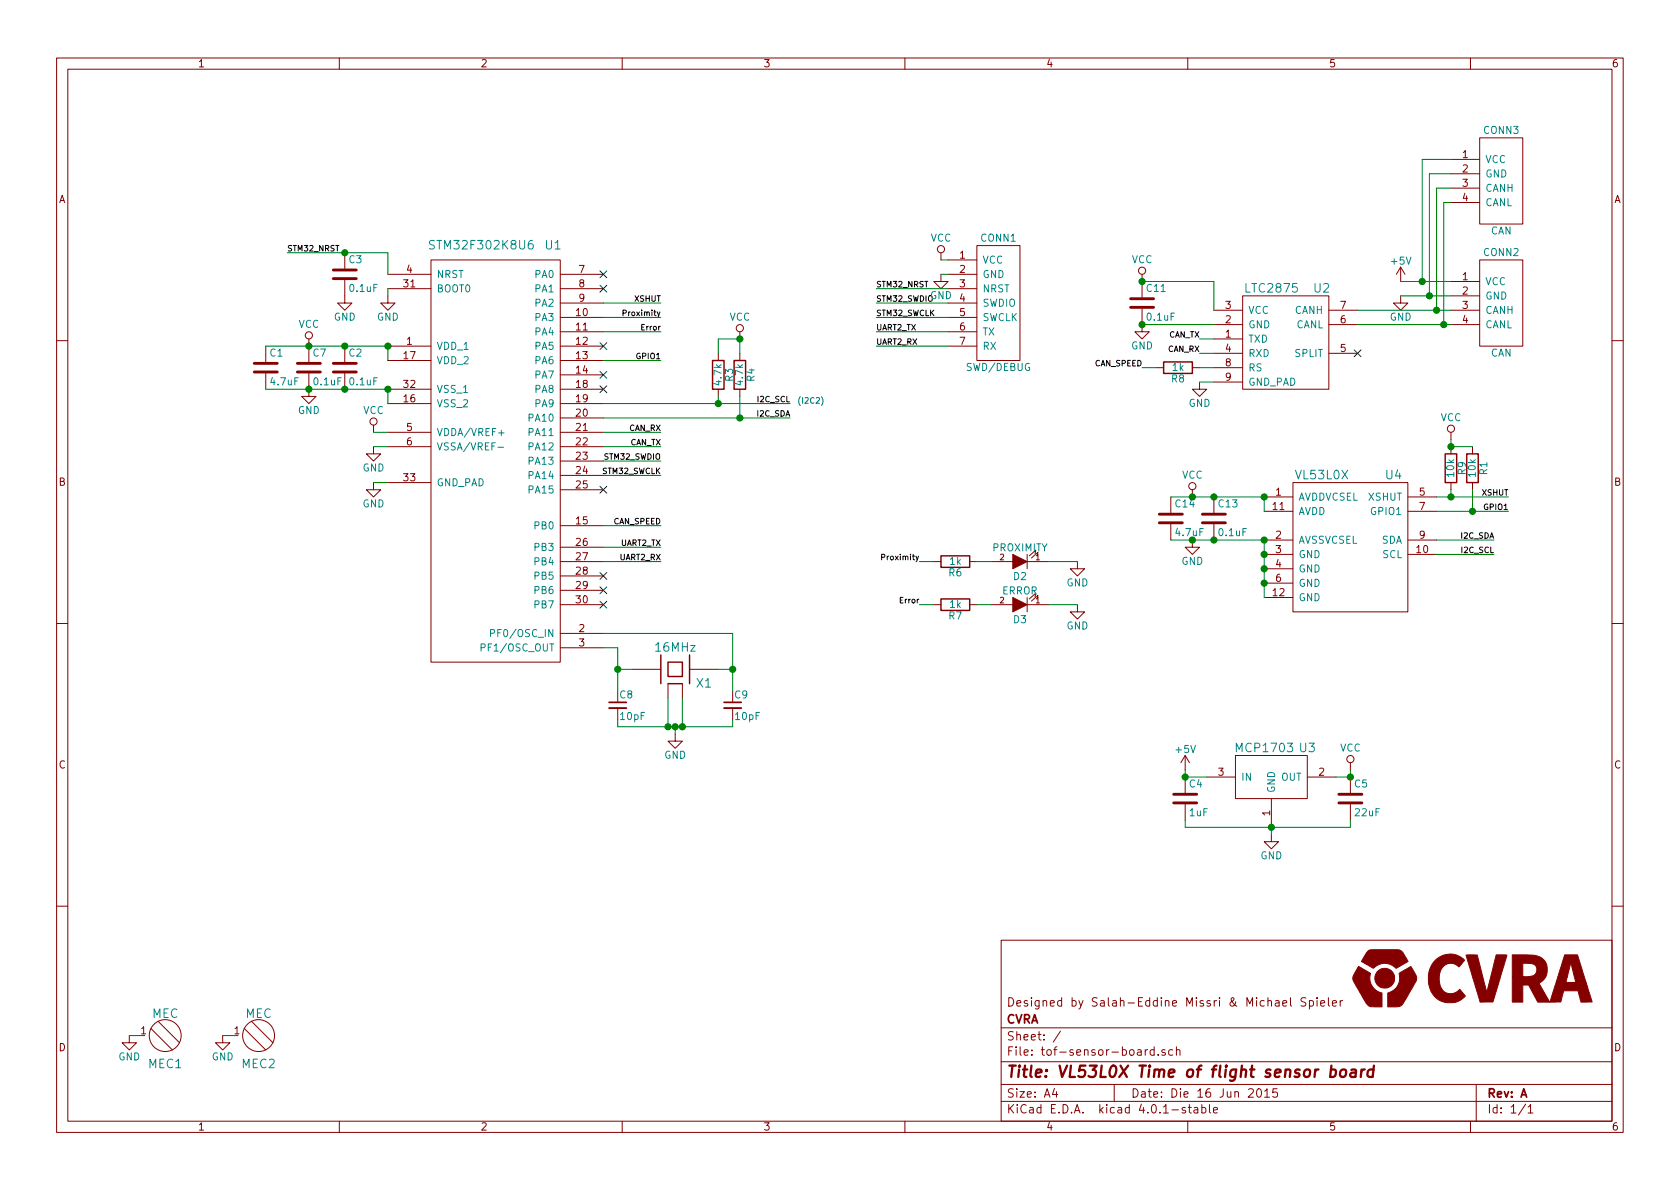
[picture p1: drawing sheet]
EESchema Schematic File Version 2
LIBS:power
LIBS:device
LIBS:transistors
LIBS:conn
LIBS:linear
LIBS:regul
LIBS:74xx
LIBS:cmos4000
LIBS:adc-dac
LIBS:memory
LIBS:xilinx
LIBS:microcontrollers
LIBS:dsp
LIBS:microchip
LIBS:analog_switches
LIBS:motorola
LIBS:texas
LIBS:intel
LIBS:audio
LIBS:interface
LIBS:digital-audio
LIBS:philips
LIBS:display
LIBS:cypress
LIBS:siliconi
LIBS:opto
LIBS:atmel
LIBS:contrib
LIBS:valves
LIBS:_antenna
LIBS:_audio
LIBS:_charge-pump-regulators
LIBS:Comp2014
LIBS:_connectors
LIBS:cvra
LIBS:_div
LIBS:_ic
LIBS:IRF
LIBS:_linear-regulators
LIBS:Mec
LIBS:_motor_drivers
LIBS:National
LIBS:phoenix
LIBS:_power
LIBS:_sensors
LIBS:_stm32
LIBS:_wireless
LIBS:logo
LIBS:tof-sensor-board-cache
EELAYER 25 0
EELAYER END
$Descr A4 11693 8268
encoding utf-8
Sheet 1 1
Title "VL53L0X Time of flight sensor board"
Date "Die 16 Jun 2015"
Rev "A"
Comp "CVRA"
Comment1 "Designed by Salah-Eddine Missri & Michael Spieler"
Comment2 ""
Comment3 ""
Comment4 ""
$EndDescr
$Comp
L C_Small C8
U 1 1
P 4300 4900
F 0 "C8" H 4310 4970 50  0000 L CNN
F 1 "10pF" H 4310 4820 50  0000 L CNN
F 2 "Capacitors_SMD:C_0402" H 4300 4900 60  0001 C CNN
F 3 "" H 4300 4900 60  0000 C CNN
	1    4300 4900
	1    0    0    -1  
$EndComp
$Comp
L C_Small C9
U 1 1
P 5100 4900
F 0 "C9" H 5110 4970 50  0000 L CNN
F 1 "10pF" H 5110 4820 50  0000 L CNN
F 2 "Capacitors_SMD:C_0402" H 5100 4900 60  0001 C CNN
F 3 "" H 5100 4900 60  0000 C CNN
	1    5100 4900
	1    0    0    -1  
$EndComp
$Comp
L GND #PWR01
U 1 1
P 4700 5100
F 0 "#PWR01" H 4700 4850 50  0001 C CNN
F 1 "GND" H 4700 4950 50  0000 C CNN
F 2 "" H 4700 5100 60  0000 C CNN
F 3 "" H 4700 5100 60  0000 C CNN
	1    4700 5100
	1    0    0    -1  
$EndComp
$Comp
L GND #PWR02
U 1 1
P 2700 2050
F 0 "#PWR02" H 2700 1800 50  0001 C CNN
F 1 "GND" H 2700 1900 50  0000 C CNN
F 2 "" H 2700 2050 60  0000 C CNN
F 3 "" H 2700 2050 60  0000 C CNN
	1    2700 2050
	1    0    0    -1  
$EndComp
Text Label 4600 3000 2    39   ~ 0
CAN_RX
Text Label 4600 3100 2    39   ~ 0
CAN_TX
$Comp
L C C2
U 1 1
P 2400 2550
F 0 "C2" H 2425 2650 50  0000 L CNN
F 1 "0.1uF" H 2425 2450 50  0000 L CNN
F 2 "Capacitors_SMD:C_0402" H 2438 2400 30  0001 C CNN
F 3 "" H 2400 2550 60  0000 C CNN
	1    2400 2550
	1    0    0    -1  
$EndComp
$Comp
L VCC #PWR03
U 1 1
P 2600 3000
F 0 "#PWR03" H 2600 2850 50  0001 C CNN
F 1 "VCC" H 2600 3150 50  0000 C CNN
F 2 "" H 2600 3000 60  0000 C CNN
F 3 "" H 2600 3000 60  0000 C CNN
	1    2600 3000
	1    0    0    -1  
$EndComp
$Comp
L GND #PWR04
U 1 1
P 2600 3100
F 0 "#PWR04" H 2600 2850 50  0001 C CNN
F 1 "GND" H 2600 2950 50  0000 C CNN
F 2 "" H 2600 3100 60  0000 C CNN
F 3 "" H 2600 3100 60  0000 C CNN
	1    2600 3100
	1    0    0    -1  
$EndComp
$Comp
L XTAL-SMD-4-PADS X1
U 1 1
P 4700 4650
F 0 "X1" H 4900 4550 60  0000 C CNN
F 1 "16MHz" H 4700 4800 60  0000 C CNN
F 2 "_div:_TSX-3225-SMD-XTAL" H 4700 4650 60  0001 C CNN
F 3 "" H 4700 4650 60  0000 C CNN
	1    4700 4650
	1    0    0    -1  
$EndComp
$Comp
L LED D2
U 1 1
P 7100 3900
F 0 "D2" H 7100 4000 50  0000 C CNN
F 1 "PROXIMITY" H 7100 3800 50  0000 C CNN
F 2 "LEDs:LED-0603" H 7100 3900 60  0001 C CNN
F 3 "" H 7100 3900 60  0000 C CNN
	1    7100 3900
	-1   0    0    1   
$EndComp
$Comp
L LED D3
U 1 1
P 7100 4200
F 0 "D3" H 7100 4300 50  0000 C CNN
F 1 "ERROR" H 7100 4100 50  0000 C CNN
F 2 "LEDs:LED-0603" H 7100 4200 60  0001 C CNN
F 3 "" H 7100 4200 60  0000 C CNN
	1    7100 4200
	-1   0    0    1   
$EndComp
$Comp
L R R6
U 1 1
P 6650 3900
F 0 "R6" V 6730 3900 50  0000 C CNN
F 1 "1k" V 6650 3900 50  0000 C CNN
F 2 "Resistors_SMD:R_0402" V 6580 3900 30  0001 C CNN
F 3 "" H 6650 3900 30  0000 C CNN
	1    6650 3900
	0    1    1    0   
$EndComp
$Comp
L R R7
U 1 1
P 6650 4200
F 0 "R7" V 6730 4200 50  0000 C CNN
F 1 "1k" V 6650 4200 50  0000 C CNN
F 2 "Resistors_SMD:R_0402" V 6580 4200 30  0001 C CNN
F 3 "" H 6650 4200 30  0000 C CNN
	1    6650 4200
	0    1    1    0   
$EndComp
$Comp
L GND #PWR05
U 1 1
P 7500 3900
F 0 "#PWR05" H 7500 3650 50  0001 C CNN
F 1 "GND" H 7500 3750 50  0000 C CNN
F 2 "" H 7500 3900 60  0000 C CNN
F 3 "" H 7500 3900 60  0000 C CNN
	1    7500 3900
	1    0    0    -1  
$EndComp
$Comp
L GND #PWR06
U 1 1
P 7500 4200
F 0 "#PWR06" H 7500 3950 50  0001 C CNN
F 1 "GND" H 7500 4050 50  0000 C CNN
F 2 "" H 7500 4200 60  0000 C CNN
F 3 "" H 7500 4200 60  0000 C CNN
	1    7500 4200
	1    0    0    -1  
$EndComp
Text Label 6400 3900 2    39   ~ 0
Proximity
Text Label 6400 4200 2    39   ~ 0
Error
Text Label 4600 2300 2    39   ~ 0
Error
Text Label 4600 2200 2    39   ~ 0
Proximity
Text Label 5500 2800 2    39   ~ 0
I2C_SCL
Text Label 5500 2900 2    39   ~ 0
I2C_SDA
$Comp
L R R3
U 1 1
P 5000 2600
F 0 "R3" V 5080 2600 50  0000 C CNN
F 1 "4.7k" V 5000 2600 50  0000 C CNN
F 2 "Resistors_SMD:R_0402" V 4930 2600 30  0001 C CNN
F 3 "" H 5000 2600 30  0000 C CNN
	1    5000 2600
	1    0    0    -1  
$EndComp
$Comp
L R R4
U 1 1
P 5150 2600
F 0 "R4" V 5230 2600 50  0000 C CNN
F 1 "4.7k" V 5150 2600 50  0000 C CNN
F 2 "Resistors_SMD:R_0402" V 5080 2600 30  0001 C CNN
F 3 "" H 5150 2600 30  0000 C CNN
	1    5150 2600
	1    0    0    -1  
$EndComp
$Comp
L C C14
U 1 1
P 8150 3600
F 0 "C14" H 8175 3700 50  0000 L CNN
F 1 "4.7uF" H 8175 3500 50  0000 L CNN
F 2 "Capacitors_SMD:C_0603" H 8188 3450 30  0001 C CNN
F 3 "" H 8150 3600 60  0000 C CNN
	1    8150 3600
	1    0    0    -1  
$EndComp
$Comp
L GND #PWR07
U 1 1
P 8300 3750
F 0 "#PWR07" H 8300 3500 50  0001 C CNN
F 1 "GND" H 8300 3600 50  0000 C CNN
F 2 "" H 8300 3750 60  0000 C CNN
F 3 "" H 8300 3750 60  0000 C CNN
	1    8300 3750
	1    0    0    -1  
$EndComp
Text Label 10500 3450 2    39   ~ 0
XSHUT
Text Label 10500 3550 2    39   ~ 0
GPIO1
Text Label 10400 3850 2    39   ~ 0
I2C_SCL
Text Label 10400 3750 2    39   ~ 0
I2C_SDA
$Comp
L R R9
U 1 1
P 10100 3250
F 0 "R9" V 10180 3250 50  0000 C CNN
F 1 "10k" V 10100 3250 50  0000 C CNN
F 2 "Resistors_SMD:R_0402" V 10030 3250 30  0001 C CNN
F 3 "" H 10100 3250 30  0000 C CNN
	1    10100 3250
	1    0    0    -1  
$EndComp
Text Label 4600 2500 2    39   ~ 0
GPIO1
$Comp
L LTC2875 U2
U 1 1
P 8950 2300
F 0 "U2" H 9200 2600 60  0000 C CNN
F 1 "LTC2875" H 8850 2600 60  0000 C CNN
F 2 "Housings_DFN_QFN:DFN-8-1EP_3x3mm_Pitch0.5mm" H 8950 2300 60  0001 C CNN
F 3 "" H 8950 2300 60  0000 C CNN
	1    8950 2300
	1    0    0    -1  
$EndComp
Text Label 8350 2450 2    39   ~ 0
CAN_RX
Text Label 8350 2350 2    39   ~ 0
CAN_TX
$Comp
L R R8
U 1 1
P 8200 2550
F 0 "R8" V 8280 2550 50  0000 C CNN
F 1 "1k" V 8200 2550 50  0000 C CNN
F 2 "Resistors_SMD:R_0402" V 8130 2550 30  0001 C CNN
F 3 "" H 8200 2550 30  0000 C CNN
	1    8200 2550
	0    1    1    0   
$EndComp
Text Label 7950 2550 2    39   ~ 0
CAN_SPEED
Text Label 4600 3650 2    39   ~ 0
CAN_SPEED
$Comp
L GND #PWR08
U 1 1
P 7950 2250
F 0 "#PWR08" H 7950 2000 50  0001 C CNN
F 1 "GND" H 7950 2100 50  0000 C CNN
F 2 "" H 7950 2250 60  0000 C CNN
F 3 "" H 7950 2250 60  0000 C CNN
	1    7950 2250
	1    0    0    -1  
$EndComp
$Comp
L VCC #PWR09
U 1 1
P 7950 1950
F 0 "#PWR09" H 7950 1800 50  0001 C CNN
F 1 "VCC" H 7950 2100 50  0000 C CNN
F 2 "" H 7950 1950 60  0000 C CNN
F 3 "" H 7950 1950 60  0000 C CNN
	1    7950 1950
	1    0    0    -1  
$EndComp
$Comp
L C C11
U 1 1
P 7950 2100
F 0 "C11" H 7975 2200 50  0000 L CNN
F 1 "0.1uF" H 7975 2000 50  0000 L CNN
F 2 "Capacitors_SMD:C_0402" H 7988 1950 30  0001 C CNN
F 3 "" H 7950 2100 60  0000 C CNN
	1    7950 2100
	1    0    0    -1  
$EndComp
NoConn ~ 9450 2450
$Comp
L CAN CONN2
U 1 1
P 10450 2100
F 0 "CONN2" H 10450 2450 50  0000 C CNN
F 1 "CAN" H 10450 1750 50  0000 C CNN
F 2 "_connectors:_Molex-PicoBlade-SMD-4" H 10700 2100 50  0001 C CNN
F 3 "DOCUMENTATION" H 10700 2100 50  0001 C CNN
	1    10450 2100
	1    0    0    -1  
$EndComp
$Comp
L GND #PWR010
U 1 1
P 9750 2050
F 0 "#PWR010" H 9750 1800 50  0001 C CNN
F 1 "GND" H 9750 1900 50  0000 C CNN
F 2 "" H 9750 2050 60  0000 C CNN
F 3 "" H 9750 2050 60  0000 C CNN
	1    9750 2050
	1    0    0    -1  
$EndComp
Text Label 6100 2000 0    39   ~ 0
STM32_NRST
Text Label 6100 2100 0    39   ~ 0
STM32_SWDIO
Text Label 6100 2200 0    39   ~ 0
STM32_SWCLK
$Comp
L GND #PWR011
U 1 1
P 6550 1900
F 0 "#PWR011" H 6550 1650 50  0001 C CNN
F 1 "GND" H 6550 1750 50  0000 C CNN
F 2 "" H 6550 1900 60  0000 C CNN
F 3 "" H 6550 1900 60  0000 C CNN
	1    6550 1900
	1    0    0    -1  
$EndComp
$Comp
L VCC #PWR012
U 1 1
P 6550 1800
F 0 "#PWR012" H 6550 1650 50  0001 C CNN
F 1 "VCC" H 6550 1950 50  0000 C CNN
F 2 "" H 6550 1800 60  0000 C CNN
F 3 "" H 6550 1800 60  0000 C CNN
	1    6550 1800
	1    0    0    -1  
$EndComp
$Comp
L +5V #PWR013
U 1 1
P 9750 1950
F 0 "#PWR013" H 9750 1800 50  0001 C CNN
F 1 "+5V" H 9750 2090 50  0000 C CNN
F 2 "" H 9750 1950 60  0000 C CNN
F 3 "" H 9750 1950 60  0000 C CNN
	1    9750 1950
	1    0    0    -1  
$EndComp
NoConn ~ 4200 2700
NoConn ~ 4200 3400
NoConn ~ 4200 4000
NoConn ~ 4200 4100
NoConn ~ 4200 4200
$Comp
L CAN CONN3
U 1 1
P 10450 1250
F 0 "CONN3" H 10450 1600 50  0000 C CNN
F 1 "CAN" H 10450 900 50  0000 C CNN
F 2 "_connectors:_Molex-PicoBlade-SMD-4" H 10700 1250 50  0001 C CNN
F 3 "DOCUMENTATION" H 10700 1250 50  0001 C CNN
	1    10450 1250
	1    0    0    -1  
$EndComp
$Comp
L SWD/DEBUG CONN1
U 1 1
P 6950 2100
F 0 "CONN1" H 6950 2550 50  0000 C CNN
F 1 "SWD/DEBUG" H 6950 1650 50  0000 C CNN
F 2 "Connectors_Molex:Connector_Molex_PicoBlade_53047-0710" H 6950 2050 50  0001 C CNN
F 3 "DOCUMENTATION" H 6950 2050 50  0001 C CNN
	1    6950 2100
	1    0    0    -1  
$EndComp
$Comp
L C C3
U 1 1
P 2400 1900
F 0 "C3" H 2425 2000 50  0000 L CNN
F 1 "0.1uF" H 2425 1800 50  0000 L CNN
F 2 "Capacitors_SMD:C_0402" H 2438 1750 50  0001 C CNN
F 3 "" H 2400 1900 50  0000 C CNN
	1    2400 1900
	1    0    0    -1  
$EndComp
Text Label 2000 1750 0    39   ~ 0
STM32_NRST
$Comp
L GND #PWR014
U 1 1
P 2400 2050
F 0 "#PWR014" H 2400 1800 50  0001 C CNN
F 1 "GND" H 2400 1900 50  0000 C CNN
F 2 "" H 2400 2050 50  0000 C CNN
F 3 "" H 2400 2050 50  0000 C CNN
	1    2400 2050
	1    0    0    -1  
$EndComp
$Comp
L GND #PWR015
U 1 1
P 2150 2700
F 0 "#PWR015" H 2150 2450 50  0001 C CNN
F 1 "GND" H 2150 2550 50  0000 C CNN
F 2 "" H 2150 2700 50  0000 C CNN
F 3 "" H 2150 2700 50  0000 C CNN
	1    2150 2700
	1    0    0    -1  
$EndComp
$Comp
L VCC #PWR016
U 1 1
P 2150 2400
F 0 "#PWR016" H 2150 2250 50  0001 C CNN
F 1 "VCC" H 2150 2550 50  0000 C CNN
F 2 "" H 2150 2400 50  0000 C CNN
F 3 "" H 2150 2400 50  0000 C CNN
	1    2150 2400
	1    0    0    -1  
$EndComp
$Comp
L C C7
U 1 1
P 2150 2550
F 0 "C7" H 2175 2650 50  0000 L CNN
F 1 "0.1uF" H 2175 2450 50  0000 L CNN
F 2 "Capacitors_SMD:C_0402" H 2188 2400 30  0001 C CNN
F 3 "" H 2150 2550 60  0000 C CNN
	1    2150 2550
	1    0    0    -1  
$EndComp
$Comp
L C C1
U 1 1
P 1850 2550
F 0 "C1" H 1875 2650 50  0000 L CNN
F 1 "4.7uF" H 1875 2450 50  0000 L CNN
F 2 "Capacitors_SMD:C_0603" H 1888 2400 50  0001 C CNN
F 3 "" H 1850 2550 50  0000 C CNN
	1    1850 2550
	1    0    0    -1  
$EndComp
Text Label 4600 3200 2    39   ~ 0
STM32_SWDIO
Text Label 4600 3300 2    39   ~ 0
STM32_SWCLK
$Comp
L VCC #PWR017
U 1 1
P 5150 2350
F 0 "#PWR017" H 5150 2200 50  0001 C CNN
F 1 "VCC" H 5150 2500 50  0000 C CNN
F 2 "" H 5150 2350 50  0000 C CNN
F 3 "" H 5150 2350 50  0000 C CNN
	1    5150 2350
	1    0    0    -1  
$EndComp
$Comp
L CVRA_logo #G1
U 1 1
P 10250 6800
F 0 "#G1" H 10250 6632 60  0001 C CNN
F 1 "CVRA_logo" H 10250 6968 60  0001 C CNN
F 2 "" H 10250 6800 60  0000 C CNN
F 3 "" H 10250 6800 60  0000 C CNN
	1    10250 6800
	1    0    0    -1  
$EndComp
$Comp
L MCP1703 U3
U 1 1
P 8850 5400
F 0 "U3" H 9100 5600 60  0000 C CNN
F 1 "MCP1703" H 8800 5600 60  0000 C CNN
F 2 "_std:SOT-23" H 8750 5850 60  0001 C CNN
F 3 "" H 8750 5850 60  0000 C CNN
	1    8850 5400
	1    0    0    -1  
$EndComp
Text Label 4600 3800 2    39   ~ 0
UART2_TX
Text Label 4600 3900 2    39   ~ 0
UART2_RX
Text Label 6100 2300 0    39   ~ 0
UART2_TX
Text Label 6100 2400 0    39   ~ 0
UART2_RX
$Comp
L C C4
U 1 1
P 8250 5550
F 0 "C4" H 8275 5650 50  0000 L CNN
F 1 "1uF" H 8275 5450 50  0000 L CNN
F 2 "Capacitors_SMD:C_0603" H 8288 5400 50  0001 C CNN
F 3 "" H 8250 5550 50  0000 C CNN
	1    8250 5550
	1    0    0    -1  
$EndComp
$Comp
L C C5
U 1 1
P 9400 5550
F 0 "C5" H 9425 5650 50  0000 L CNN
F 1 "22uF" H 9425 5450 50  0000 L CNN
F 2 "Capacitors_SMD:C_0603" H 9438 5400 50  0001 C CNN
F 3 "" H 9400 5550 50  0000 C CNN
	1    9400 5550
	1    0    0    -1  
$EndComp
$Comp
L +5V #PWR018
U 1 1
P 8250 5350
F 0 "#PWR018" H 8250 5200 50  0001 C CNN
F 1 "+5V" H 8250 5490 50  0000 C CNN
F 2 "" H 8250 5350 60  0000 C CNN
F 3 "" H 8250 5350 60  0000 C CNN
	1    8250 5350
	1    0    0    -1  
$EndComp
$Comp
L GND #PWR019
U 1 1
P 8850 5800
F 0 "#PWR019" H 8850 5550 50  0001 C CNN
F 1 "GND" H 8850 5650 50  0000 C CNN
F 2 "" H 8850 5800 50  0000 C CNN
F 3 "" H 8850 5800 50  0000 C CNN
	1    8850 5800
	1    0    0    -1  
$EndComp
$Comp
L VCC #PWR020
U 1 1
P 9400 5350
F 0 "#PWR020" H 9400 5200 50  0001 C CNN
F 1 "VCC" H 9400 5500 50  0000 C CNN
F 2 "" H 9400 5350 50  0000 C CNN
F 3 "" H 9400 5350 50  0000 C CNN
	1    9400 5350
	1    0    0    -1  
$EndComp
$Comp
L VL53L0X U4
U 1 1
P 9400 3850
F 0 "U4" H 9700 4400 60  0000 C CNN
F 1 "VL53L0X" H 9200 4400 60  0000 C CNN
F 2 "_sensors:VL53L0X" H 9450 3800 60  0001 C CNN
F 3 "" H 9450 3800 60  0000 C CNN
	1    9400 3850
	1    0    0    -1  
$EndComp
$Comp
L VCC #PWR021
U 1 1
P 8300 3450
F 0 "#PWR021" H 8300 3300 50  0001 C CNN
F 1 "VCC" H 8300 3600 50  0000 C CNN
F 2 "" H 8300 3450 50  0000 C CNN
F 3 "" H 8300 3450 50  0000 C CNN
	1    8300 3450
	1    0    0    -1  
$EndComp
Text Label 4600 2100 2    39   ~ 0
XSHUT
$Comp
L VCC #PWR022
U 1 1
P 10100 3050
F 0 "#PWR022" H 10100 2900 50  0001 C CNN
F 1 "VCC" H 10100 3200 50  0000 C CNN
F 2 "" H 10100 3050 50  0000 C CNN
F 3 "" H 10100 3050 50  0000 C CNN
	1    10100 3050
	1    0    0    -1  
$EndComp
Text Notes 5550 2800 0    40   ~ 0
(I2C2)
$Comp
L C C13
U 1 1
P 8450 3600
F 0 "C13" H 8475 3700 50  0000 L CNN
F 1 "0.1uF" H 8475 3500 50  0000 L CNN
F 2 "Capacitors_SMD:C_0402" H 8488 3450 50  0001 C CNN
F 3 "" H 8450 3600 50  0000 C CNN
	1    8450 3600
	1    0    0    -1  
$EndComp
$Comp
L R R1
U 1 1
P 10250 3250
F 0 "R1" V 10330 3250 50  0000 C CNN
F 1 "10k" V 10250 3250 50  0000 C CNN
F 2 "Resistors_SMD:R_0402" V 10180 3250 30  0001 C CNN
F 3 "" H 10250 3250 30  0000 C CNN
	1    10250 3250
	1    0    0    -1  
$EndComp
$Comp
L STM32F302K8U6 U1
U 1 1
P 3450 3250
F 0 "U1" H 3850 4800 60  0000 C CNN
F 1 "STM32F302K8U6" H 3350 4800 60  0000 C CNN
F 2 "Housings_DFN_QFN:QFN-32-1EP_5x5mm_Pitch0.5mm" H 3450 2750 60  0001 C CNN
F 3 "DOCUMENTATION" H 3450 2750 60  0001 C CNN
	1    3450 3250
	1    0    0    -1  
$EndComp
NoConn ~ 4200 1900
NoConn ~ 4200 2000
$Comp
L MEC MEC2
U 1 1
P 1800 7200
F 0 "MEC2" H 1800 7000 60  0000 C CNN
F 1 "MEC" H 1800 7350 60  0000 C CNN
F 2 "_mech:_M2" H 1800 7200 60  0001 C CNN
F 3 "" H 1800 7200 60  0000 C CNN
	1    1800 7200
	1    0    0    -1  
$EndComp
NoConn ~ 4200 2400
NoConn ~ 4200 2600
$Comp
L GND #PWR?
U 1 1
P 1550 7200
F 0 "#PWR?" H 1550 6950 50  0001 C CNN
F 1 "GND" H 1550 7050 50  0000 C CNN
F 2 "" H 1550 7200 50  0000 C CNN
F 3 "" H 1550 7200 50  0000 C CNN
	1    1550 7200
	1    0    0    -1  
$EndComp
$Comp
L MEC MEC1
U 1 1
P 1150 7200
F 0 "MEC1" H 1150 7000 60  0000 C CNN
F 1 "MEC" H 1150 7350 60  0000 C CNN
F 2 "_mech:_M2" H 1150 7200 60  0001 C CNN
F 3 "" H 1150 7200 60  0000 C CNN
	1    1150 7200
	1    0    0    -1  
$EndComp
$Comp
L GND #PWR?
U 1 1
P 900 7200
F 0 "#PWR?" H 900 6950 50  0001 C CNN
F 1 "GND" H 900 7050 50  0000 C CNN
F 2 "" H 900 7200 50  0000 C CNN
F 3 "" H 900 7200 50  0000 C CNN
	1    900  7200
	1    0    0    -1  
$EndComp
$Comp
L GND #PWR?
U 1 1
P 8350 2650
F 0 "#PWR?" H 8350 2400 50  0001 C CNN
F 1 "GND" H 8350 2500 50  0000 C CNN
F 2 "" H 8350 2650 50  0000 C CNN
F 3 "" H 8350 2650 50  0000 C CNN
	1    8350 2650
	1    0    0    -1  
$EndComp
Wire Wire Line
	4200 4400 5100 4400
Wire Wire Line
	5100 4400 5100 4800
Wire Wire Line
	4300 4500 4300 4800
Wire Wire Line
	4300 4500 4200 4500
Wire Wire Line
	4400 4650 4300 4650
Connection ~ 4300 4650
Wire Wire Line
	5000 4650 5100 4650
Connection ~ 5100 4650
Wire Wire Line
	4700 5050 4700 5100
Wire Wire Line
	4300 5050 5100 5050
Wire Wire Line
	4300 5050 4300 5000
Wire Wire Line
	5100 5050 5100 5000
Connection ~ 4700 5050
Wire Wire Line
	4600 3000 4200 3000
Wire Wire Line
	4600 3100 4200 3100
Wire Wire Line
	4650 4850 4650 5050
Connection ~ 4650 5050
Wire Wire Line
	4750 4850 4750 5050
Connection ~ 4750 5050
Wire Wire Line
	7500 4200 7300 4200
Wire Wire Line
	7300 3900 7500 3900
Wire Wire Line
	6800 3900 6900 3900
Wire Wire Line
	6800 4200 6900 4200
Wire Wire Line
	6400 3900 6500 3900
Wire Wire Line
	6400 4200 6500 4200
Wire Wire Line
	4600 2200 4200 2200
Wire Wire Line
	4200 2300 4600 2300
Wire Wire Line
	4600 3200 4200 3200
Wire Wire Line
	4200 3300 4600 3300
Wire Wire Line
	4200 2900 5500 2900
Wire Wire Line
	4200 2800 5500 2800
Wire Wire Line
	5000 2350 5150 2350
Wire Wire Line
	5150 2350 5150 2450
Wire Wire Line
	5000 2350 5000 2450
Connection ~ 5150 2350
Wire Wire Line
	5000 2800 5000 2750
Wire Wire Line
	5150 2900 5150 2750
Connection ~ 5000 2800
Connection ~ 5150 2900
Wire Wire Line
	10000 3450 10500 3450
Wire Wire Line
	10400 3750 10000 3750
Wire Wire Line
	10000 3850 10400 3850
Wire Wire Line
	10100 3400 10100 3450
Connection ~ 10100 3450
Wire Wire Line
	4600 2100 4200 2100
Wire Wire Line
	4200 2500 4600 2500
Wire Wire Line
	8350 2450 8450 2450
Wire Wire Line
	8350 2350 8450 2350
Wire Wire Line
	8350 2550 8450 2550
Wire Wire Line
	7950 2550 8050 2550
Wire Wire Line
	9450 2150 10100 2150
Wire Wire Line
	9450 2250 10100 2250
Wire Wire Line
	7950 2250 8450 2250
Connection ~ 7950 2250
Connection ~ 7950 1950
Wire Wire Line
	7950 1950 8450 1950
Wire Wire Line
	8450 1950 8450 2150
Wire Wire Line
	9750 2050 10100 2050
Wire Wire Line
	6100 2200 6600 2200
Wire Wire Line
	6600 2100 6100 2100
Wire Wire Line
	6100 2000 6600 2000
Wire Wire Line
	6550 1900 6600 1900
Wire Wire Line
	6550 1800 6600 1800
Wire Wire Line
	9750 1950 10100 1950
Wire Wire Line
	10100 1100 9900 1100
Wire Wire Line
	9900 1100 9900 1950
Connection ~ 9900 1950
Wire Wire Line
	10100 1200 9950 1200
Wire Wire Line
	9950 1200 9950 2050
Connection ~ 9950 2050
Wire Wire Line
	10100 1300 10000 1300
Wire Wire Line
	10000 1300 10000 2150
Connection ~ 10000 2150
Wire Wire Line
	10100 1400 10050 1400
Wire Wire Line
	10050 1400 10050 2250
Connection ~ 10050 2250
Wire Wire Line
	2600 3000 2700 3000
Wire Wire Line
	2600 3100 2700 3100
Wire Wire Line
	2700 2050 2700 2000
Wire Wire Line
	2000 1750 2700 1750
Wire Wire Line
	1850 2400 2700 2400
Connection ~ 2400 2400
Wire Wire Line
	1850 2700 2700 2700
Connection ~ 2400 2700
Connection ~ 2150 2700
Connection ~ 2150 2400
Wire Wire Line
	2700 2400 2700 2500
Wire Wire Line
	2700 2700 2700 2800
Wire Wire Line
	4200 3650 4600 3650
Wire Wire Line
	4200 3800 4600 3800
Wire Wire Line
	4600 3900 4200 3900
Wire Wire Line
	8250 5400 8400 5400
Connection ~ 8250 5400
Wire Wire Line
	8250 5350 8250 5400
Wire Wire Line
	8250 5700 8250 5750
Wire Wire Line
	9400 5750 9400 5700
Wire Wire Line
	9300 5400 9400 5400
Wire Wire Line
	9400 5400 9400 5350
Connection ~ 9400 5400
Wire Wire Line
	8150 3450 8800 3450
Connection ~ 8300 3450
Wire Wire Line
	8150 3750 8800 3750
Connection ~ 8300 3750
Wire Wire Line
	8800 3450 8800 3550
Connection ~ 8800 3450
Wire Wire Line
	8800 3750 8800 4150
Connection ~ 8800 3950
Connection ~ 8800 3850
Connection ~ 8800 3750
Wire Wire Line
	8250 5750 9400 5750
Connection ~ 8850 5750
Wire Wire Line
	8850 5800 8850 5750
Wire Wire Line
	10000 3550 10500 3550
Wire Wire Line
	6100 2300 6600 2300
Wire Wire Line
	6600 2400 6100 2400
Connection ~ 2400 1750
Wire Wire Line
	2700 1750 2700 1900
Connection ~ 8450 3750
Connection ~ 8450 3450
Wire Wire Line
	10250 3400 10250 3550
Connection ~ 10250 3550
Wire Wire Line
	10250 3100 10100 3100
Wire Wire Line
	10100 3100 10100 3050
Connection ~ 10100 3100
Connection ~ 2700 2400
Connection ~ 2700 2700
Connection ~ 8800 4050
Wire Wire Line
	1550 7200 1650 7200
Wire Wire Line
	900  7200 1000 7200
Wire Wire Line
	8350 2650 8450 2650
Wire Wire Line
	2600 3350 2700 3350
$Comp
L GND #PWR?
U 1 1
P 2600 3350
F 0 "#PWR?" H 2600 3100 50  0001 C CNN
F 1 "GND" H 2600 3200 50  0000 C CNN
F 2 "" H 2600 3350 50  0000 C CNN
F 3 "" H 2600 3350 50  0000 C CNN
	1    2600 3350
	1    0    0    -1  
$EndComp
$EndSCHEMATC
